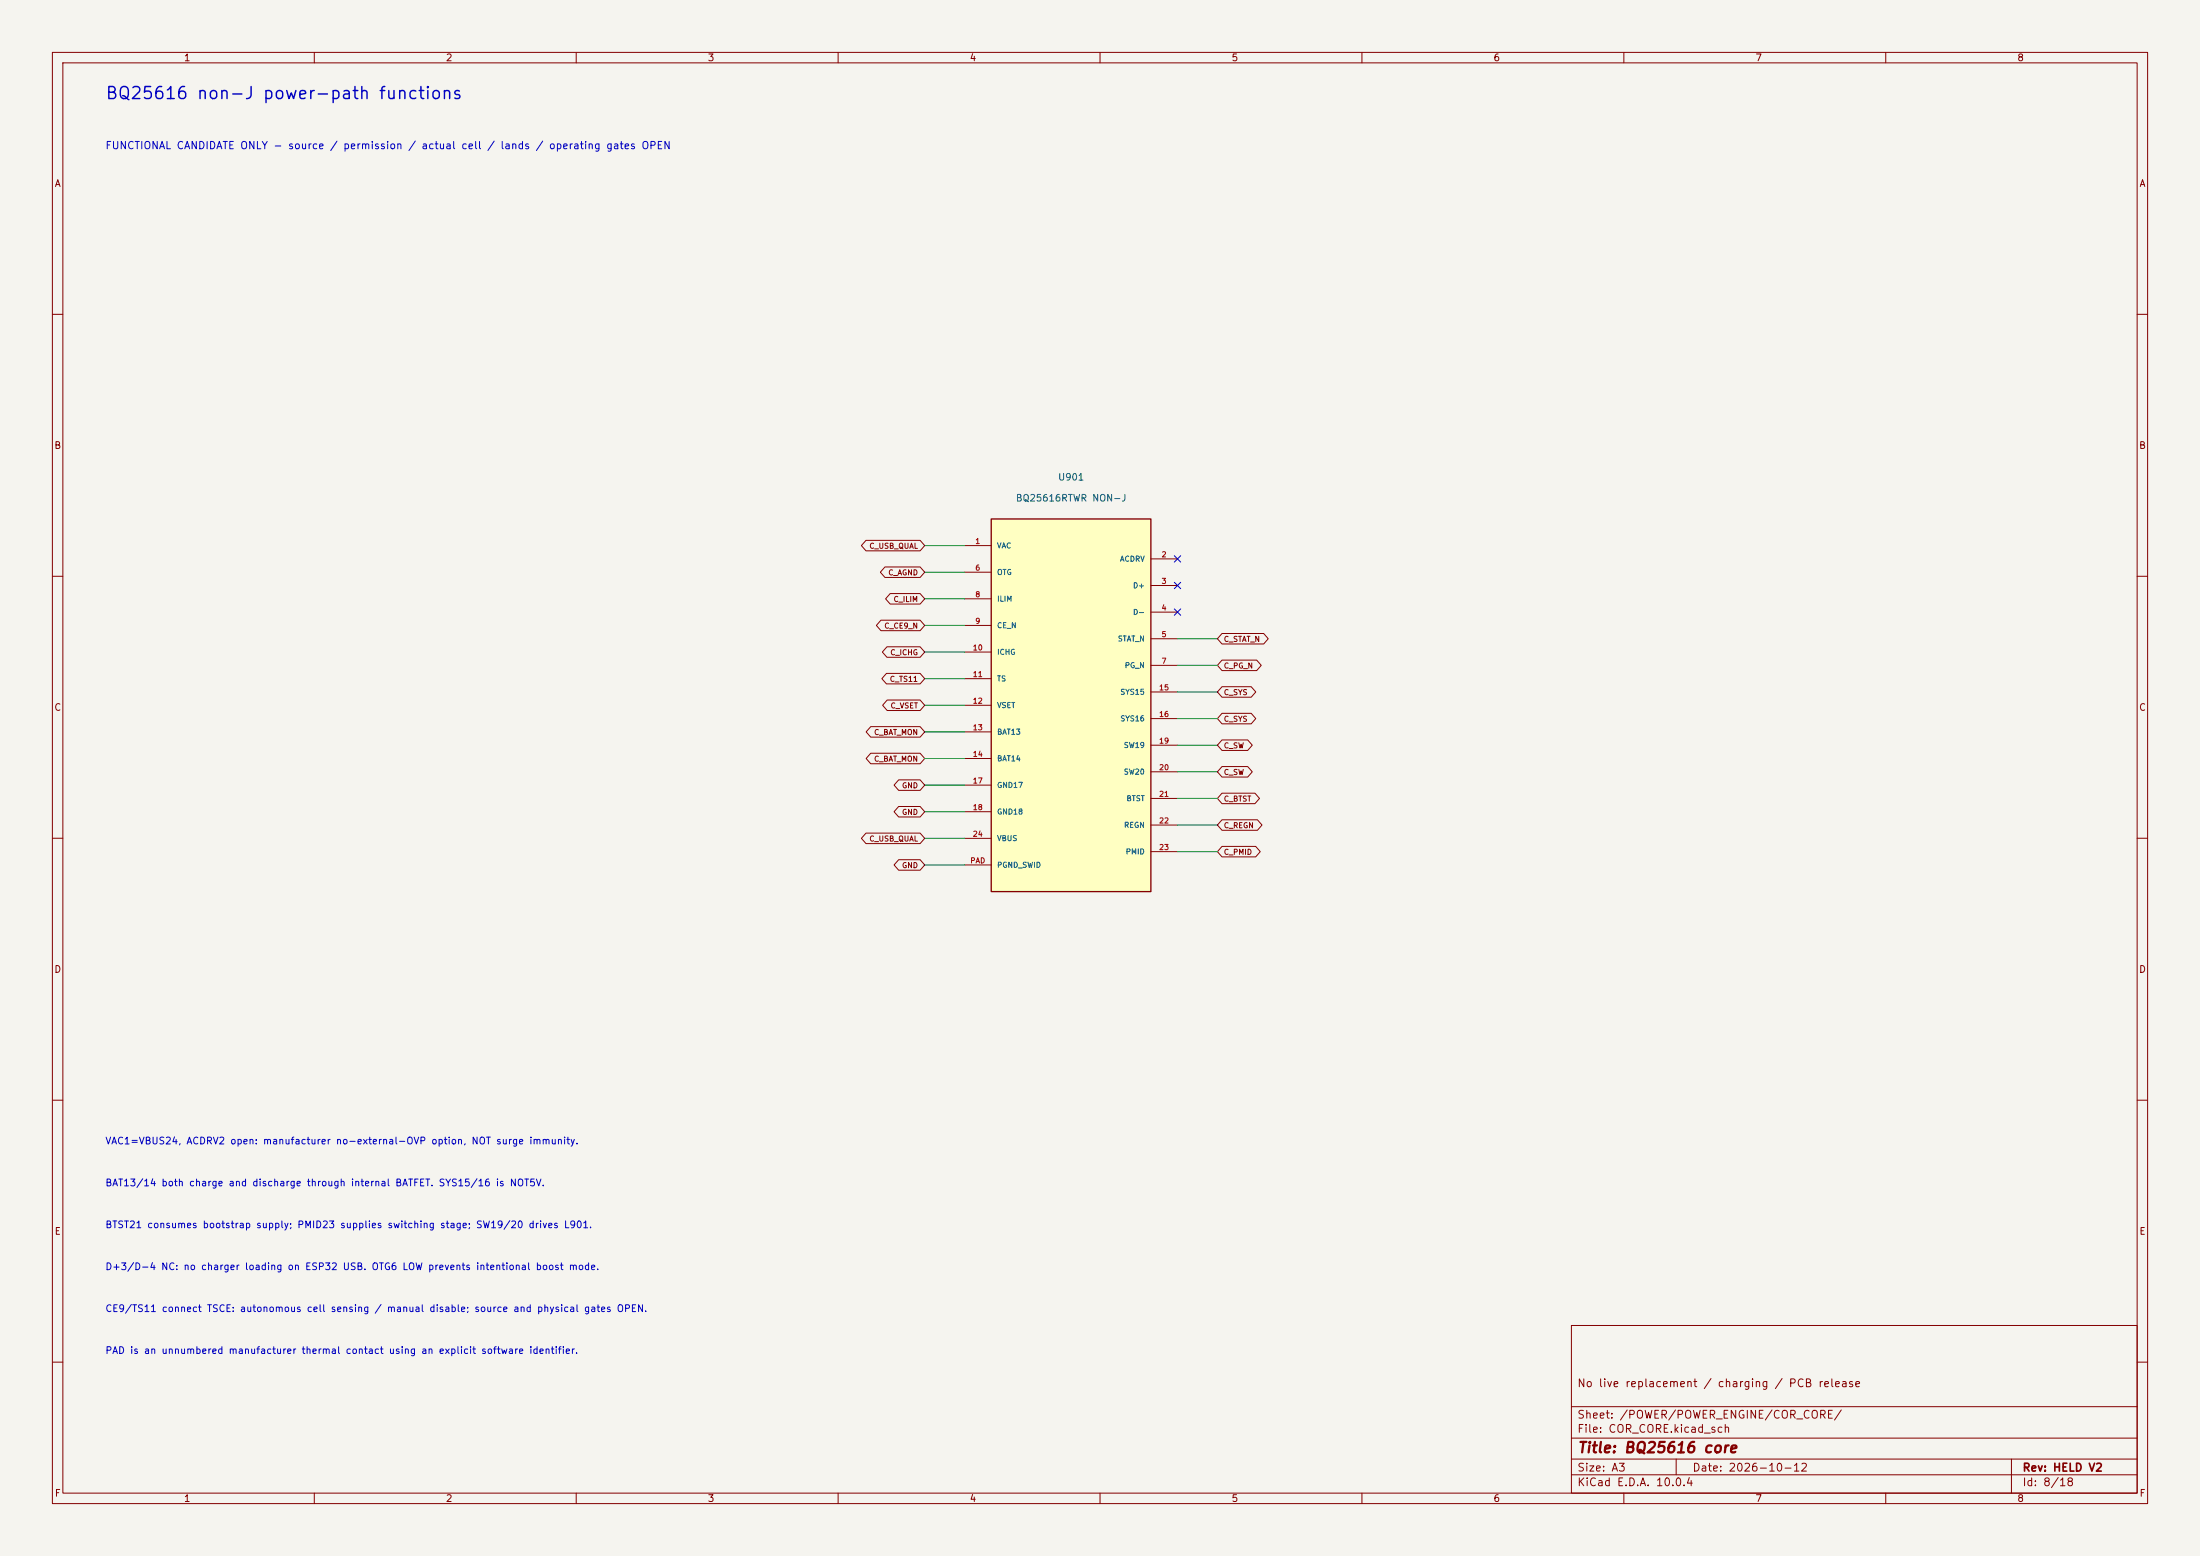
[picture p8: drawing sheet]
<svg xmlns="http://www.w3.org/2000/svg" width="420mm" height="297mm" viewBox="0 0 420 297" stroke-linecap="round" stroke-linejoin="round" font-family="sans-serif">
<path d="M0 0h420v297h-420z" fill="#f5f4ef" stroke="#f5f4ef" stroke-width=".19"/>
<g fill="none" stroke="#840000" stroke-width=".19">
<path d="M10 10h400v277h-400zM12 12h396v273h-396zM60 10v2M110 10v2M160 10v2M210 10v2M260 10v2M310 10v2M360 10v2M10 60h2M408 60h2M10 110h2"/>
<path d="M408 110h2M10 160h2M408 160h2M10 210h2M408 210h2M300 253h108v32h-108zM10 260h2M300 278.5h108M300 274.5h108M300 268.5h108M320 278.5v3M384 278.5v6.5"/>
<path d="M408 260h2M60 285v2M110 285v2M160 285v2M210 285v2M260 285v2M300 281.5h108M310 285v2M360 285v2"/>
</g>
<path d="M189.2 99.1h30.5v71.1h-30.5z" fill="#ffffc2"/>
<path d="M189.2 99.1h30.5v71.1h-30.5z" fill="none" stroke="#840000" stroke-width=".25"/>
<g fill="none" stroke="#840000" stroke-width=".19">
<path d="M165.3 103.1h10.4l.8 1-.8 1h-10.4l-.9-1zM168.2 118.4h7.5l.8 1-.8 1h-7.5l-.9-1zM168.9 108.2h6.8l.8 1-.8 1h-6.8l-.8-1zM169.9 113.3h5.8l.8 1-.8 1h-5.8l-.8-1zM184.1 104.1h5.1M184.1 109.2h5.1M184.1 114.3h5.1M184.1 119.4h5.1M219.7 106.7h5.1M219.7 111.8h5.1M219.7 116.8h5.1M166.2 138.7h9.5l.8 1-.8 1h-9.5l-.9-1z"/>
<path d="M169.2 128.5h6.5l.8 1-.8 1h-6.5l-.9-1zM169.3 123.5h6.4l.8 1-.8 1h-6.4l-.9-1zM169.4 133.6h6.3l.8 1-.8 1h-6.3l-.9-1zM184.1 124.5h5.1M184.1 129.5h5.1M184.1 134.6h5.1M184.1 139.7h5.1M219.7 121.9h5.1M219.7 127h5.1M219.7 132.1h5.1M219.7 137.2h5.1M233.3 120.9h7.9l.9 1-.9 1h-7.9l-.9-1z"/>
<path d="M233.3 126h6.6l.9 1-.9 1h-6.6l-.9-1zM233.3 131.1h5.6l.8 1-.8 1h-5.6l-.9-1zM233.3 136.2h5.6l.8 1-.8 1h-5.6l-.9-1zM165.3 159h10.4l.8 1-.8 1h-10.4l-.9-1zM166.2 143.8h9.5l.8 1-.8 1h-9.5l-.9-1zM171.6 148.9h4.1l.8 1-.8 1h-4.1l-.9-1zM171.6 153.9h4.1l.8 1-.8 1h-4.1l-.9-1zM184.1 144.8h5.1M184.1 149.9h5.1M184.1 154.9h5.1M219.7 142.2h5.1M219.7 147.3h5.1"/>
<path d="M219.7 152.4h5.1M219.7 157.5h5.1M233.3 151.4h6.3l.8 1-.8 1h-6.3l-.9-1zM233.3 156.5h6.7l.9 1-.9 1h-6.7l-.9-1zM233.3 146.3h4.9l.9 1-.9 1h-4.9l-.9-1zM233.3 141.2h4.9l.9 1-.9 1h-4.9l-.9-1zM171.6 164.1h4.1l.8 1-.8 1h-4.1l-.9-1zM184.1 160h5.1M184.1 165.1h5.1M219.7 162.6h5.1M233.3 161.6h6.4l.9 1-.9 1h-6.4l-.9-1z"/>
</g>
<g fill="none" stroke="#009600" stroke-width=".19">
<path d="M176.5 114.3h7.6M176.5 119.4h7.6M176.5 109.2h7.6M176.5 104.1h7.6M176.5 134.6h7.6M176.5 124.5h7.6M176.5 129.5h7.6M176.5 139.7h7.6M224.8 121.9h7.6M224.8 127h7.6M224.8 132.1h7.6M224.8 137.2h7.6"/>
<path d="M176.5 154.9h7.6M176.5 144.8h7.6M176.5 149.9h7.6M224.8 152.4h7.6M224.8 157.5h7.6M224.8 142.2h7.6M224.8 147.3h7.6M176.5 160h7.6M176.5 165.1h7.6M224.8 162.6h7.6"/>
</g>
<path d="M224.2 111.2l1.2 1.2M224.2 106.1l1.2 1.2M224.2 116.2l1.2 1.2M225.4 111.2l-1.2 1.2M225.4 106.1l-1.2 1.2M225.4 116.2l-1.2 1.2" fill="none" stroke="#000084" stroke-width=".19"/>
<text font-size="2.3" fill="#0000c2" x="20" y="19.5">BQ25616 non-J power-path functions</text>
<text font-size="2" fill="#840000" x="301" y="277.8">Title: BQ25616 core</text>
<g font-size="1.5" fill="#840000">
<text x="301" y="265.1">No live replacement / charging / PCB release</text>
<text x="301" y="273.8">File: COR_CORE.kicad_sch</text>
<text x="301" y="271.1">Sheet: /POWER/POWER_ENGINE/COR_CORE/</text>
<text x="301" y="281.2">Size: A3</text>
<text x="323" y="281.2">Date: 2026-10-12</text>
<text x="386" y="281.2">Rev: HELD V2</text>
<text x="301" y="284">KiCad E.D.A. 10.0.4</text>
<text x="386" y="284">Id: 8/18</text>
</g>
<text font-size="1.4" fill="#0000c2" x="20" y="28.8">FUNCTIONAL CANDIDATE ONLY - source / permission / actual cell / lands / operating gates OPEN</text>
<g font-size="1.3" fill="#840000">
<text x="35" y="12">1</text>
<text x="85" y="12">2</text>
<text x="135" y="12">3</text>
<text x="185" y="12">4</text>
<text x="235" y="12">5</text>
<text x="285" y="12">6</text>
<text x="335" y="12">7</text>
<text x="385" y="12">8</text>
<text x="10.3" y="36">A</text>
<text x="408.3" y="36">A</text>
<text x="10.3" y="86">B</text>
<text x="408.2" y="86">B</text>
<text x="10.3" y="136">C</text>
<text x="408.2" y="136">C</text>
<text x="10.3" y="186">D</text>
<text x="408.2" y="186">D</text>
<text x="10.3" y="236">E</text>
<text x="408.3" y="236">E</text>
<text x="10.3" y="286">F</text>
<text x="35" y="287">1</text>
<text x="85" y="287">2</text>
<text x="135" y="287">3</text>
<text x="185" y="287">4</text>
<text x="235" y="287">5</text>
<text x="285" y="287">6</text>
<text x="335" y="287">7</text>
<text x="385" y="287">8</text>
<text x="408.3" y="286">F</text>
</g>
<g font-size="1.3" fill="#006464">
<text x="201.9" y="92">U901</text>
<text x="193.8" y="96">BQ25616RTWR NON-J</text>
</g>
<g font-size="1.3" fill="#0000c2">
<text x="20" y="218.7">VAC1=VBUS24, ACDRV2 open: manufacturer no-external-OVP option, NOT surge immunity.</text>
<text x="20" y="226.7">BAT13/14 both charge and discharge through internal BATFET. SYS15/16 is NOT5V.</text>
<text x="20" y="234.7">BTST21 consumes bootstrap supply; PMID23 supplies switching stage; SW19/20 drives L901.</text>
<text x="20" y="242.7">D+3/D-4 NC: no charger loading on ESP32 USB. OTG6 LOW prevents intentional boost mode.</text>
<text x="20" y="250.7">CE9/TS11 connect TSCE: autonomous cell sensing / manual disable; source and physical gates OPEN.</text>
<text x="20" y="258.7">PAD is an unnumbered manufacturer thermal contact using an explicit software identifier.</text>
</g>
<g font-size="1" fill="#840000">
<text x="165.9" y="105">C_USB_QUAL</text>
<text x="169.5" y="110.1">C_AGND</text>
<text x="170.5" y="115.1">C_ILIM</text>
<text x="168.7" y="120.2">C_CE9_N</text>
<text x="169.9" y="125.3">C_ICHG</text>
<text x="233.5" y="122.8">C_STAT_N</text>
<text x="169.8" y="130.4">C_TS11</text>
<text x="233.5" y="127.8">C_PG_N</text>
<text x="169.9" y="135.5">C_VSET</text>
<text x="233.5" y="132.9">C_SYS</text>
<text x="233.5" y="138">C_SYS</text>
<text x="166.8" y="140.5">C_BAT_MON</text>
<text x="233.5" y="143.1">C_SW</text>
<text x="166.8" y="145.6">C_BAT_MON</text>
<text x="233.5" y="148.2">C_SW</text>
<text x="172.1" y="150.7">GND</text>
<text x="172.1" y="155.8">GND</text>
<text x="233.5" y="153.2">C_BTST</text>
<text x="165.9" y="160.9">C_USB_QUAL</text>
<text x="233.5" y="158.3">C_REGN</text>
<text x="172.1" y="165.9">GND</text>
<text x="233.5" y="163.4">C_PMID</text>
</g>
<g font-size="1" fill="#a90000">
<text x="186.1" y="104.1">1</text>
<text x="221.6" y="106.6">2</text>
<text x="186.1" y="109.1">6</text>
<text x="221.6" y="111.7">3</text>
<text x="186.1" y="114.2">8</text>
<text x="186.1" y="119.3">9</text>
<text x="221.6" y="116.8">4</text>
<text x="185.6" y="124.4">10</text>
<text x="221.6" y="121.8">5</text>
<text x="185.6" y="129.5">11</text>
<text x="221.6" y="126.9">7</text>
<text x="185.6" y="134.5">12</text>
<text x="221.2" y="132">15</text>
<text x="221.2" y="137.1">16</text>
<text x="185.6" y="139.6">13</text>
<text x="221.2" y="142.2">19</text>
<text x="185.6" y="144.7">14</text>
<text x="185.6" y="149.8">17</text>
<text x="221.2" y="147.2">20</text>
<text x="185.6" y="154.9">18</text>
<text x="221.2" y="152.3">21</text>
<text x="185.6" y="159.9">24</text>
<text x="221.2" y="157.4">22</text>
<text x="185.1" y="165">PAD</text>
<text x="221.2" y="162.5">23</text>
</g>
<g font-size="1" fill="#006464">
<text x="190.2" y="104.9">VAC</text>
<text x="213.7" y="107.4">ACDRV</text>
<text x="190.2" y="110">OTG</text>
<text x="216.2" y="112.5">D+</text>
<text x="190.2" y="115.1">ILIM</text>
<text x="216.2" y="117.6">D-</text>
<text x="190.2" y="120.1">CE_N</text>
<text x="190.2" y="125.2">ICHG</text>
<text x="213.3" y="122.7">STAT_N</text>
<text x="190.2" y="130.3">TS</text>
<text x="214.6" y="127.8">PG_N</text>
<text x="190.2" y="135.4">VSET</text>
<text x="213.8" y="132.8">SYS15</text>
<text x="213.8" y="137.9">SYS16</text>
<text x="190.2" y="140.5">BAT13</text>
<text x="214.4" y="143">SW19</text>
<text x="190.2" y="145.5">BAT14</text>
<text x="214.4" y="148.1">SW20</text>
<text x="190.2" y="150.6">GND17</text>
<text x="190.2" y="155.7">GND18</text>
<text x="215" y="153.2">BTST</text>
<text x="190.2" y="160.8">VBUS</text>
<text x="214.5" y="158.2">REGN</text>
<text x="190.2" y="165.9">PGND_SWID</text>
<text x="214.8" y="163.3">PMID</text>
</g>
</svg>
